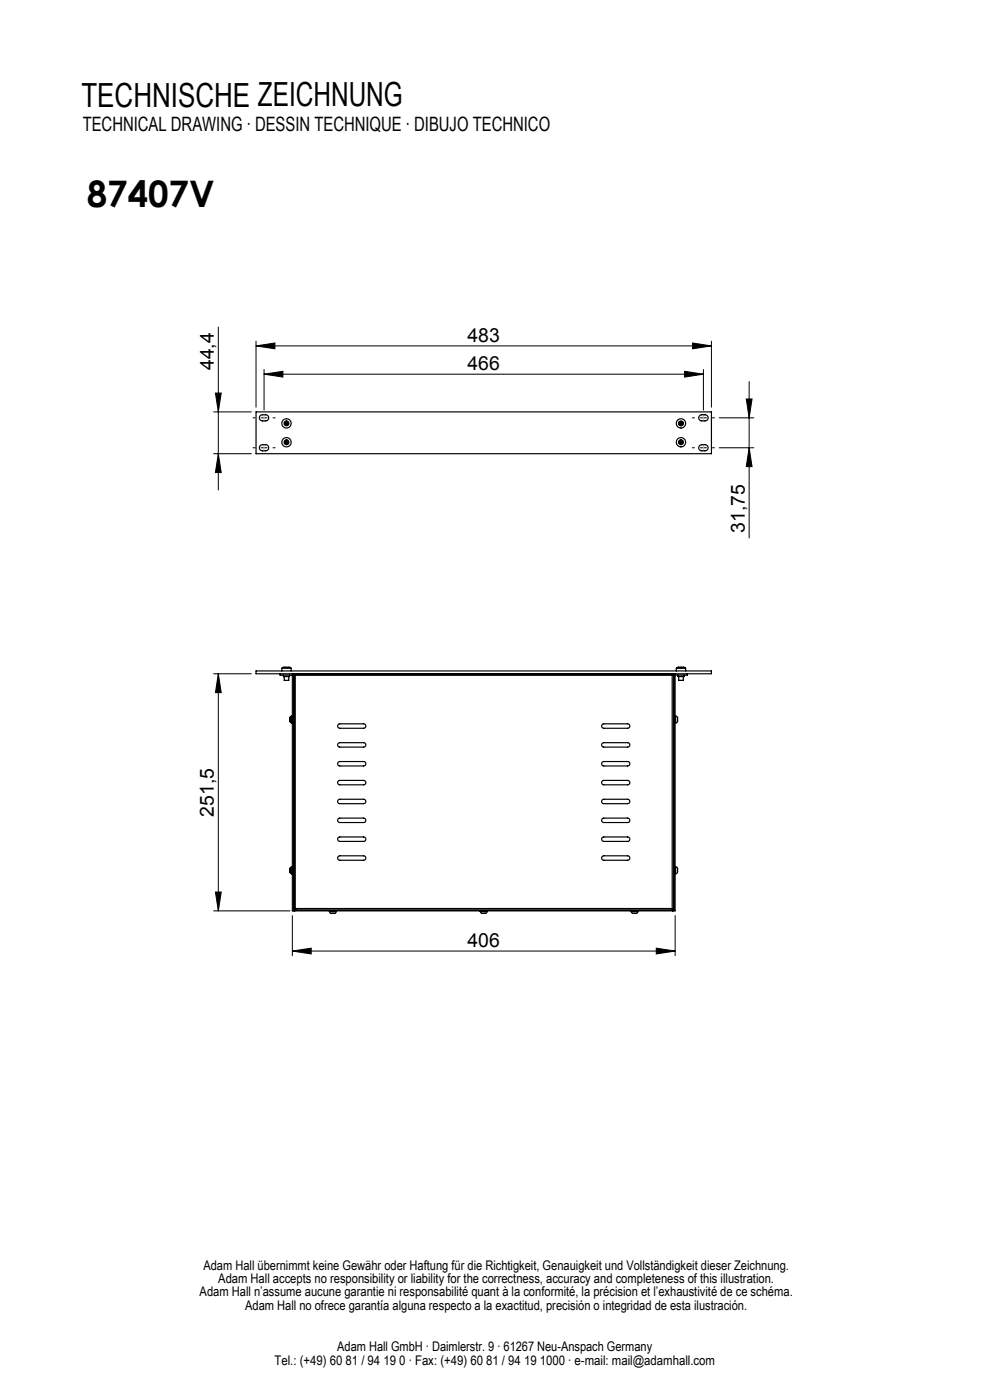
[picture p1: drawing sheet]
<svg xmlns="http://www.w3.org/2000/svg" width="210mm" height="297mm" viewBox="0 0 210 297" stroke-linecap="round" stroke-linejoin="round" font-family="sans-serif">
<g fill="none" stroke="#000" stroke-width=".21">
<path d="M46.3 69.4v34.5M54.3 73.4l4-.6v1.2zM54.3 72.4v14M54.3 73.4h96.6M56 79.4l4-.6v1.2zM56 78.4v8.6M56 79.4h93.2M145.2 78.8l4 .6-4 .6zM146.9 72.8l4 .6-4 .6zM149.2 78.4v8.6M150.9 72.4v14M45.3 87.4h8"/>
<path d="M45.3 96.3h8M45.7 83.4h1.2l-.6 4zM46.3 96.3l.6 4h-1.2zM152.6 88.6h7.3M152.6 95h7.3M158.3 84.6h1.2l-.6 4zM158.9 81v33.1M158.9 95l.6 4h-1.2zM45.3 142.9h8M46.3 142.9l.6 4h-1.2zM46.3 142.9v50.3M45.3 193.2h16.2"/>
<path d="M45.7 189.2h1.2l-.6 4zM62 194.2v8.6M143.2 194.2v8.6M62 201.8l4-.7v1.3zM62 201.8h81.2M139.2 201.1l4 .7-4 .6z"/>
</g>
<path d="M53.7 88.6h4.7M53.7 95h4.7M146.9 88.6h4.7M146.9 95h4.7" fill="none" stroke="#000" stroke-width=".21" stroke-dasharray="15.2 1.3 1.3 1.3" stroke-dashoffset="14.8"/>
<path d="M56 88v1.3M56 94.3v1.3M149.2 88v1.3M149.2 95.6v-1.3" fill="none" stroke="#c0c0c0" stroke-width=".21" stroke-dasharray="15.2 1.3 1.3 1.3"/>
<g fill="#000">
<path d="M56 79.4l4-.6v1.2zM145.2 78.8l4 .6-4 .6z"/>
<path d="M146.9 72.8l4 .6-4 .6zM54.3 73.4l4-.6v1.2z"/>
<path d="M45.7 83.4h1.2l-.6 4zM46.3 96.3l.6 4h-1.2z"/>
<path d="M158.3 84.6h1.2l-.6 4zM158.9 95l.6 4h-1.2z"/>
<path d="M46.3 142.9l.6 4h-1.2zM45.7 189.2h1.2l-.6 4z"/>
<path d="M62 201.8l4-.7v1.3zM139.2 201.1l4 .7-4 .6z"/>
</g>
<g fill="none" stroke="#000" stroke-width=".25">
<path d="M54.3 87.4h96.6v8.9h-96.6zM55.2 94.5l1.2-.2a.65 .65 0 0 1 .6 .7 .65 .65 0 0 1-.6 .6l-1.2-.1-.2-.4zM55.2 88.1l1.2-.1a.65 .65 0 0 1 .6 .6 .65 .65 0 0 1-.6 .7l-1.2-.2-.2-.3zM60.4 89.7h.3v-.3h.2v.3h.3v.2h-.3v.3h-.2v-.3h-.3zM60.5 89.7v.2M60.5 93.7v.2M60.7 90.1h.2M60.7 89.5h.2M60.7 93.5h.2M60.7 93.4h.2v.3h.3v.2h-.3v.3h-.2v-.3h-.3v-.2h.3zM60.7 94.1h.2M61.1 89.7v.2"/>
<path d="M61.1 93.7v.2M144.1 89.7h.3v-.3h.2v.3h.3v.2h-.3v.3h-.2v-.3h-.3zM144.1 93.7h.3v-.3h.2v.3h.3v.2h-.3v.3h-.2v-.3h-.3zM144.2 89.7v.2M144.2 93.7v.2M144.4 90.1h.2M144.4 89.5h.2M144.4 93.5h.2M144.4 94.1h.2M144.7 89.7v.2M144.7 93.7v.2M148.4 94.5l1.2-.2a.65 .65 0 0 1 .6 .7 .65 .65 0 0 1-.6 .6l-1.2-.1-.2-.4z"/>
<path d="M148.4 88.1l1.2-.1a.65 .65 0 0 1 .6 .6 .65 .65 0 0 1-.6 .7l-1.2-.2-.2-.3zM54.3 142.3h96.6v.6h-96.6zM59.4 142.9v.3h2.6v50h.3v-50.2M59.8 141.8a2.16 2.16 0 0 1 2 0M59.8 141.8h2M59.8 141.8v.5M60.1 143.2v.3h1.3v-.3M60.3 143.5v.8h1v-.8M61.5 152.7v.3M61.5 152.7h.1M61.5 152.5h.1M61.5 153l.4 .4"/>
<path d="M61.5 152.2h.1M61.5 153h.1M61.5 152.5v.2M61.5 152.2v.3M61.8 141.8v.5M61.9 151.9l-.4 .3M61.9 151.9v1.5M61.9 151.9h.1M61.9 153.4h.1M62 142.9l.3 .3M62.3 152.2h.1M62.3 153h.1"/>
<path d="M62.3 143l.3 .3M62.3 143h.1M62.4 143l.2 .3M62.4 143h80.5M62.6 143.3h80M62.6 143.3v49.4M62.8 143h.1M71.7 153.7l.4-.1h5a.47 .47 0 0 1 .5 .4 .47 .47 0 0 1-.5 .5h-5l-.5-.3zM71.7 157.7l.4-.1h5a.47 .47 0 0 1 .5 .4 .47 .47 0 0 1-.5 .5h-5l-.5-.3zM127.7 153.7l.4-.1h5a.47 .47 0 0 1 .5 .4 .47 .47 0 0 1-.5 .5h-5l-.5-.3zM127.7 157.7l.4-.1h5a.47 .47 0 0 1 .5 .4 .47 .47 0 0 1-.5 .5h-5l-.5-.3zM142.4 143h.1"/>
<path d="M142.6 143.3v49.4M142.9 143h.1M142.9 143l-.3 .3M142.9 143v50M142.9 143.1h.1M142.9 152.2h.1M142.9 153h.1M143.2 142.9l-.3 .3v50h.3v-50h2.6v-.3M143.2 151.9h.1M143.2 153.4h.1M143.3 151.9l.4 .3M143.3 151.9v1.5"/>
<path d="M143.5 141.8a2.16 2.16 0 0 1 1.9 0M143.5 141.8h1.9M143.5 141.8v.5M143.7 152.2v.3M143.7 152.5h.1M143.7 152.5v.2M143.7 152.7h.1M143.7 153h.1M143.7 153l-.4 .4M143.7 152.2h.1M143.7 152.7v.3M143.8 143.2v.3h1.3v-.3"/>
<path d="M144 143.5v.8h.9v-.8M145.4 141.8v.5M71.7 161.7l.4-.1h5a.47 .47 0 0 1 .5 .4 .47 .47 0 0 1-.5 .5h-5l-.5-.3zM71.7 165.7l.4-.1h5a.47 .47 0 0 1 .5 .4 .47 .47 0 0 1-.5 .5h-5l-.5-.3zM71.7 169.7l.4-.1h5a.47 .47 0 0 1 .5 .4 .47 .47 0 0 1-.5 .5h-5l-.5-.3zM71.7 173.7l.4-.1h5a.47 .47 0 0 1 .5 .4 .47 .47 0 0 1-.5 .5h-5l-.5-.3zM71.7 177.7l.4-.1h5a.47 .47 0 0 1 .5 .4 .47 .47 0 0 1-.5 .5h-5l-.5-.3zM127.7 161.7l.4-.1h5a.47 .47 0 0 1 .5 .4 .47 .47 0 0 1-.5 .5h-5l-.5-.3zM127.7 165.7l.4-.1h5a.47 .47 0 0 1 .5 .4 .47 .47 0 0 1-.5 .5h-5l-.5-.3zM127.7 169.7l.4-.1h5a.47 .47 0 0 1 .5 .4 .47 .47 0 0 1-.5 .5h-5l-.5-.3zM127.7 173.7l.4-.1h5a.47 .47 0 0 1 .5 .4 .47 .47 0 0 1-.5 .5h-5l-.5-.3zM127.7 177.7l.4-.1h5a.47 .47 0 0 1 .5 .4 .47 .47 0 0 1-.5 .5h-5l-.5-.3z"/>
<path d="M61.5 184.7v.3M61.5 184.7h.1M61.5 184.5h.1M61.5 185l.4 .4M61.5 184.2h.1M61.5 184.2v.3M61.5 185h.1M61.5 184.5v.2M61.9 183.9l-.4 .3M61.9 183.9v1.5M61.9 183.9h.1M61.9 185.4h.1"/>
<path d="M62.3 184.2h.1M62.3 185h.1M62.3 192.9v.1M62.3 193l.2 .2M62.3 193h.1M62.4 193h80.5M62.5 193.2h80.2M62.5 193v.2M62.6 192.7l-.2 .3M62.6 192.7l-.3 .3M62.6 192.7h80M62.8 193h.1"/>
<path d="M69.9 193.4l.3 .3M69.9 193.4h1.4M69.9 193.2v.2M70.2 193.7l.3 .1M70.2 193.7h.1M70.5 193.7h.2M70.5 193.7v.1M70.7 193.7v.1M71 193.7h.1M71 193.7l-.3 .1M71.3 193.4l-.3 .3M71.3 193.2v.2"/>
<path d="M71.7 181.7l.4-.1h5a.47 .47 0 0 1 .5 .4 .47 .47 0 0 1-.5 .5h-5l-.5-.3zM101.9 193.4l.3 .3M101.9 193.4h1.4M101.9 193.2v.2M102.2 193.7l.3 .1M102.2 193.7h.1M102.5 193.7h.2M102.5 193.7v.1M102.7 193.7v.1M103 193.7h.1M103 193.7l-.3 .1M103.3 193.4l-.3 .3"/>
<path d="M103.3 193.2v.2M127.7 181.7l.4-.1h5a.47 .47 0 0 1 .5 .4 .47 .47 0 0 1-.5 .5h-5l-.5-.3zM133.9 193.4l.3 .3M133.9 193.4h1.4M133.9 193.2v.2M134.2 193.7l.3 .1M134.2 193.7h.1M134.5 193.7h.2M134.5 193.7v.1M134.7 193.7v.1M135 193.7h.1M135 193.7l-.3 .1"/>
<path d="M135.3 193.4l-.3 .3M135.3 193.2v.2M142.4 193h.1M142.6 192.7l.3 .3M142.7 193v.2M142.9 192.9h.1M142.9 193l-.2 .2M142.9 184.2h.1M142.9 185h.1M143.2 183.9h.1M143.2 185.4h.1M143.3 183.9l.4 .3"/>
<path d="M143.3 183.9v1.5M143.7 184.2v.3M143.7 184.5h.1M143.7 184.5v.2M143.7 184.7h.1M143.7 185h.1M143.7 185l-.4 .4M143.7 184.2h.1M143.7 184.7v.3"/>
<circle cx="60.8" cy="89.8" r=".52"/>
<circle cx="60.8" cy="93.8" r=".52"/>
<circle cx="60.8" cy="93.8" r=".99"/>
<circle cx="60.8" cy="89.8" r=".99"/>
<circle cx="144.5" cy="93.8" r=".52"/>
<circle cx="144.5" cy="89.8" r=".99"/>
<circle cx="144.5" cy="89.8" r=".52"/>
<circle cx="144.5" cy="93.8" r=".99"/>
</g>
<text font-size="7.8" x="18.4" y="43.9">87407V</text>
<text font-size="7.1" x="17.3" y="22.7">TECHNISCHE ZEICHNUNG</text>
<text font-size="4.2" x="17.5" y="27.9">TECHNICAL DRAWING · DESSIN TECHNIQUE · DIBUJO TECHNICO</text>
<g font-size="4.1">
<text x="99.2" y="72.5">483</text>
<text x="45.4" y="78.5" transform="rotate(-90 45.4 78.5)">44,4</text>
<text x="99.2" y="78.5">466</text>
<text x="158" y="113" transform="rotate(-90 158 113)">31,75</text>
<text x="45.4" y="173.2" transform="rotate(-90 45.4 173.2)">251,5</text>
<text x="99.2" y="200.8">406</text>
</g>
<g font-size="2.8">
<text x="43.1" y="269.4">Adam Hall übernimmt keine Gewähr oder Haftung für die Richtigkeit, Genauigkeit und Vollständigkeit dieser Zeichnung.</text>
<text x="42.3" y="275">Adam Hall n’assume aucune garantie ni responsabilité quant à la conformité, la précision et l’exhaustivité de ce schéma.</text>
<text x="46.3" y="272.2">Adam Hall accepts no responsibility or liability for the correctness, accuracy and completeness of this illustration.</text>
<text x="52" y="277.9">Adam Hall no ofrece garantía alguna respecto a la exactitud, precisión o integridad de esta ilustración.</text>
<text x="71.5" y="286.7">Adam Hall GmbH · Daimlerstr. 9 · 61267 Neu-Anspach Germany</text>
<text x="58.2" y="289.5">Tel.: (+49) 60 81 / 94 19 0 · Fax: (+49) 60 81 / 94 19 1000 · e-mail: mail@adamhall.com</text>
</g>
</svg>
